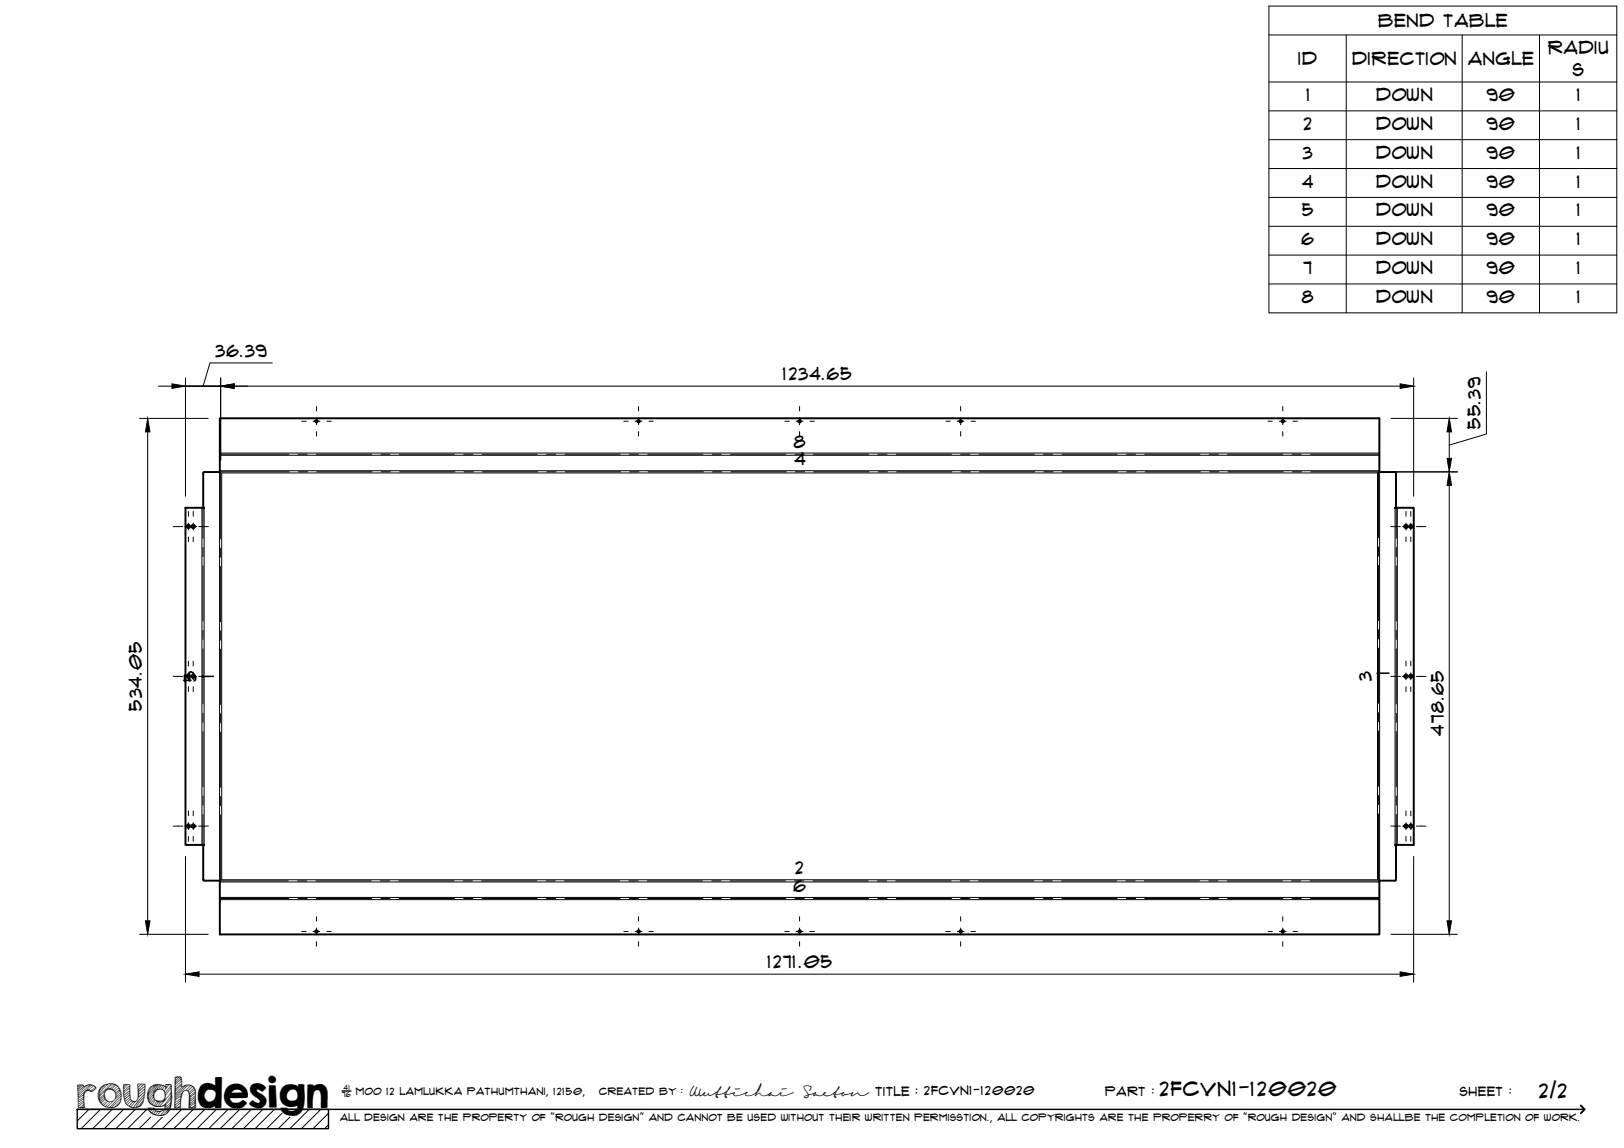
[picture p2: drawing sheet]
<svg xmlns="http://www.w3.org/2000/svg" width="420mm" height="297mm" viewBox="0 0 420 297" stroke-linecap="round" stroke-linejoin="round" font-family="sans-serif">
<!-- layer: Visible -->
<g fill="none" stroke="#000" stroke-width=".51">
<path d="M52.8 122.1h4.1v-13.9h300v13.9h4M52.8 122.1l-.2 .3v9h.2h-4.8v87.2h4.8h-.2v9l.2 .2M360.9 122.1l.3 .3v9h-.3h4.9v87.2h-4.9h.3v9l-.3 .2M52.8 227.9h4.1v13.9h300v-13.9h4"/>
<circle cx="81.9" cy="109" r=".31"/>
<circle cx="165.2" cy="109" r=".31"/>
<circle cx="206.9" cy="109" r=".31"/>
<circle cx="248.5" cy="109" r=".31"/>
<circle cx="331.9" cy="109" r=".31"/>
<circle cx="48.7" cy="136.2" r=".43"/>
<circle cx="50" cy="136.2" r=".43"/>
<circle cx="363.8" cy="136.2" r=".43"/>
<circle cx="365" cy="136.2" r=".43"/>
<circle cx="48.7" cy="175" r=".43"/>
<circle cx="50" cy="175" r=".43"/>
<circle cx="363.8" cy="175" r=".43"/>
<circle cx="365" cy="175" r=".43"/>
<circle cx="48.7" cy="213.8" r=".43"/>
<circle cx="50" cy="213.8" r=".43"/>
<circle cx="363.8" cy="213.8" r=".43"/>
<circle cx="365" cy="213.8" r=".43"/>
<circle cx="81.9" cy="241" r=".31"/>
<circle cx="165.2" cy="241" r=".31"/>
<circle cx="206.9" cy="241" r=".31"/>
<circle cx="248.5" cy="241" r=".31"/>
<circle cx="331.9" cy="241" r=".31"/>
</g>
<!-- layer: Bend Center -->
<g fill="none" stroke="#000" stroke-width=".26">
<path d="M56.9 117.5h17.8M77.1 117.5h2.4M81.9 117.5h14.2M98.5 117.5h2.4M103.3 117.5h14.3M120 117.5h2.3M124.7 117.5h14.3M141.4 117.5h2.4M146.2 117.5h14.2M162.8 117.5h2.4M167.6 117.5h14.3M184.3 117.5h2.3"/>
<path d="M189 117.5h14.3M205.7 117.5h2.4M210.4 117.5h14.3M227.1 117.5h2.4M231.9 117.5h14.3M248.5 117.5h2.4M253.3 117.5h14.3M270 117.5h2.4M274.7 117.5h14.3M291.4 117.5h2.4M296.2 117.5h14.3M312.8 117.5h2.4"/>
<path d="M317.6 117.5h14.3M334.3 117.5h2.4M339 117.5h17.9M52.5 131.4v7.9M74.8 122.1h-17.7v17.3M77.2 122.1h2.4M82 122.1h14.2M98.6 122.1h2.4M103.4 122.1h14.3M120.1 122.1h2.3M124.8 122.1h14.3M141.5 122.1h2.4"/>
<path d="M146.3 122.1h14.2M162.9 122.1h2.4M167.7 122.1h14.3M184.4 122.1h2.3M189.1 122.1h14.3M205.8 122.1h2.4M210.5 122.1h14.3M227.2 122.1h2.4M232 122.1h14.3M248.6 122.1h2.4M253.4 122.1h14.3M270.1 122.1h2.4"/>
<path d="M274.8 122.1h14.3M291.5 122.1h2.4M296.3 122.1h14.3M312.9 122.1h2.4M317.7 122.1h14.3M334.4 122.1h2.4M339.2 122.1h17.7M356.7 121.8v17.3M361.2 131.4v7.9M52.5 141.7v2.3M52.5 146.4v14.3M57.1 141.8v2.4"/>
<path d="M57.1 146.6v14.3M356.7 141.5v2.4M356.7 146.3v14.3M361.2 141.7v2.3M361.2 146.4v14.3M52.5 163.1v2.4M52.5 167.9v14.2M57.1 163.2v2.4M57.1 168v14.3M356.7 162.9v2.4M356.7 167.7v14.3M361.2 163.1v2.4"/>
<path d="M361.2 167.9v14.2M52.5 184.5v2.4M52.5 189.3v14.3M57.1 184.7v2.4M57.1 189.4v14.3M356.7 184.4v2.4M356.7 189.2v14.2M361.2 184.5v2.4M361.2 189.3v14.3M52.5 206v2.4M52.5 210.7v7.9M57.1 206.1v2.4"/>
<path d="M57.1 210.9v17.3M356.7 205.8v2.4M356.7 210.6v17.3h-17.8M361.2 206v2.4M361.2 210.7v7.9M56.9 232.5h17.8M56.9 227.9h17.7M77 227.9h2.4M77.1 232.5h2.4M81.7 227.9h14.3M81.9 232.5h14.2M98.4 227.9h2.4"/>
<path d="M98.5 232.5h2.4M103.2 227.9h14.3M103.3 232.5h14.3M119.8 227.9h2.4M120 232.5h2.3M124.6 227.9h14.3M124.7 232.5h14.3M141.3 227.9h2.4M141.4 232.5h2.4M146 227.9h14.3M146.2 232.5h14.2M162.7 227.9h2.4"/>
<path d="M162.8 232.5h2.4M167.5 227.9h14.3M167.6 232.5h14.3M184.1 227.9h2.4M184.3 232.5h2.3M188.9 227.9h14.3M189 232.5h14.3M205.6 227.9h2.4M205.7 232.5h2.4M210.3 227.9h14.3M210.4 232.5h14.3M227 227.9h2.4"/>
<path d="M227.1 232.5h2.4M231.8 227.9h14.3M231.9 232.5h14.3M248.4 227.9h2.4M248.5 232.5h2.4M253.2 227.9h14.3M253.3 232.5h14.3M269.9 227.9h2.3M270 232.5h2.4M274.6 227.9h14.3M274.7 232.5h14.3M291.3 227.9h2.4"/>
<path d="M291.4 232.5h2.4M296.1 227.9h14.2M296.2 232.5h14.3M312.7 227.9h2.4M312.8 232.5h2.4M317.5 227.9h14.3M317.6 232.5h14.3M334.2 227.9h2.3M334.3 232.5h2.4M339 232.5h17.9"/>
</g>
<!-- layer: Visible Narrow -->
<g fill="none" stroke="#000" stroke-width=".26">
<path d="M56.9 117.2h300M56.9 117.8h300M52.2 131.4v87.2M52.8 131.4v87.2M56.8 122.1v105.8M56.9 121.8h300M57.4 122.4h299v105.2h-299zM356.9 122.1v105.8M360.9 131.4v87.2M361.5 131.4v87.2M56.9 232.8h300M56.9 232.2h300"/>
<path d="M56.9 228.2h300"/>
</g>
<!-- layer: TitleBlock -->
<path d="M20 287h65v5h-65zM20 287h390M88.5 282.3h2.3" fill="none" stroke="#000" stroke-width=".36"/>
<path d="M409 286.1l1 .9-1 1" fill="none" stroke="#000" stroke-width=".51"/>
<g fill="none" stroke="#000" stroke-width=".26">
<path d="M23 287l-3 3.1M26 287l-5 5M29 287l-5 5M32 287l-5 5M35 287l-5 5M38 287l-5 5M39 289.1l-3 2.9M42 289.1l-3 2.9M47 287l-5 5M50 287l-5 5M53 287l-5 5M56 287l-5 5"/>
<path d="M59 287l-5 5M62 287l-5 5M65 287l-5 5M68 287l-5 5M71 287l-5 5M73 288l-4 4M75 289.1l-3 2.9M80 287l-5 5M83 287l-5 5M85 288l-4 4M85 291l-1 1"/>
</g>
<!-- layer: Smart Centers -->
<g fill="none" stroke="#000" stroke-width=".26">
<path d="M78.1 109h1.1M81 109h1.8M81.9 105.2v1.1M81.9 108.1v1.8M81.9 111.7v1.1M84.6 109h1.1M161.4 109h1.1M164.3 109h1.8M165.2 105.2v1.1M165.2 108.1v1.8M165.2 111.7v1.1M167.9 109h1.1"/>
<path d="M203.1 109h1.1M206 109h1.8M206.9 105.2v1.1M206.9 108.1v1.8M206.9 111.7v1.1M209.5 109h1.2M244.7 109h1.2M247.6 109h1.8M248.5 105.2v1.1M248.5 108.1v1.8M248.5 111.7v1.1M251.2 109h1.1"/>
<path d="M328.1 109h1.1M331 109h1.8M331.9 105.2v1.1M331.9 108.1v1.8M331.9 111.7v1.1M334.5 109h1.2M44.8 136.3h2.5M47.9 136.3h3M48.7 132.3v1.3M48.7 135.4v1.7M48.7 138.9v1.3M50 132.3v1.3"/>
<path d="M50 135.4v1.7M50 138.9v1.3M51.4 136.3h2.5M359.8 136.3h2.5M362.9 136.3h3M363.7 132.3v1.3M363.7 135.4v1.7M363.7 138.9v1.3M365 132.3v1.3M365 135.4v1.7M365 138.9v1.3M366.4 136.3h2.5"/>
<path d="M44.8 175h2.5M47.9 175h3M48.7 171.1v1.2M48.7 174.1v1.8M48.7 177.7v1.2M50 171.1v1.2M50 174.1v1.8M50 177.7v1.2M51.4 175h2.5M359.8 175h2.5M362.9 175h3M363.7 171.1v1.2"/>
<path d="M363.7 174.1v1.8M363.7 177.7v1.2M365 171.1v1.2M365 174.1v1.8M365 177.7v1.2M366.4 175h2.5M44.8 213.7h2.5M47.9 213.7h3M48.7 209.8v1.3M48.7 212.9v1.7M48.7 216.4v1.3M50 209.8v1.3"/>
<path d="M50 212.9v1.7M50 216.4v1.3M51.4 213.7h2.5M359.8 213.7h2.5M362.9 213.7h3M363.7 209.8v1.3M363.7 212.9v1.7M363.7 216.4v1.3M365 209.8v1.3M365 212.9v1.7M365 216.4v1.3M366.4 213.7h2.5"/>
<path d="M81.9 237.2v1.1M165.2 237.2v1.1M206.9 237.2v1.1M248.5 237.2v1.1M331.9 237.2v1.1M78.1 241h1.1M81 241h1.8M81.9 240.1v1.8M81.9 243.7v1.1M84.6 241h1.1M161.4 241h1.1M164.3 241h1.8"/>
<path d="M165.2 240.1v1.8M165.2 243.7v1.1M167.9 241h1.1M203.1 241h1.1M206 241h1.8M206.9 240.1v1.8M206.9 243.7v1.1M209.5 241h1.2M244.7 241h1.2M247.6 241h1.8M248.5 240.1v1.8M248.5 243.7v1.1"/>
<path d="M251.2 241h1.1M328.1 241h1.1M331 241h1.8M331.9 240.1v1.8M331.9 243.7v1.1M334.5 241h1.2"/>
</g>
<!-- layer: Bend Tables -->
<g fill="none" stroke="#000" stroke-width=".26">
<path d="M328.3 1.6h90v79.3h-90zM328.3 9h90M348.3 9v71.9M378.3 9v71.9M398.3 9v71.9M328.3 21.2h90M328.3 28.7h90M328.3 36.1h90M328.3 43.6h90M328.3 51.1h90M328.3 58.6h90M328.3 66h90"/>
<path d="M328.3 73.5h90"/>
</g>
<!-- layer: FD_Dimensions -->
<g fill="none" stroke="#000" stroke-width=".26">
<path d="M41 99.9h3.5M48 97.8v30.6M57.1 99.9h-9.1h9.1M57.1 97.8v21.3M60.6 99.9h301.6M70.4 93.9h-16.1l-1.8 6M365.7 97.8v30.6M384.6 96.2v16.1l-9.7 2.9M36.1 108.3h17.8M38.2 111.7v126.6M359.9 108.3h17.2M374.9 111.7v6.9"/>
<path d="M359.9 122.1h17.2M374.9 125.6v112.7M48 221.6v32.6M365.7 221.6v32.6M36.1 241.8h17.8M51.5 252.1h310.7M359.9 241.8h17.2"/>
</g>
<path d="M44.5 99.3l3.5 .6-3.5 .6zM57.1 99.9l3.5-.6v1.2zM362.2 99.3l3.5 .6-3.5 .6zM38.2 108.3l.6 3.4h-1.2zM374.4 118.6h1.1l-.6 3.5zM374.9 108.3l.6 3.4h-1.1zM374.9 122.1l.6 3.5h-1.1zM37.6 238.3h1.2l-.6 3.5zM374.4 238.3h1.1l-.6 3.5zM48 252.1l3.5-.6v1.1zM362.2 251.5l3.5 .6-3.5 .5z" fill="#000" stroke="#000" stroke-width=".26"/>
<text font-size="9.7" x="19.9" y="286.8">roughdesign</text>
<g font-size="5.3">
<text x="300.1" y="283.6">2FCVN1-120020</text>
<text x="398.2" y="284">2/2</text>
</g>
<g font-size="4.6">
<text x="356.6" y="7">Bend Table</text>
<text x="335.9" y="16.9">ID</text>
<text x="349.8" y="16.8">Direction</text>
<text x="379.8" y="16.9">Angle</text>
<text x="400.5" y="13.9">Radiu</text>
<text x="406.9" y="19.8">s</text>
<text x="338" y="26.1">1</text>
<text x="356" y="26.1">Down</text>
<text x="384.6" y="26.1">90</text>
<text x="408" y="26.1">1</text>
<text x="337.3" y="33.6">2</text>
<text x="356" y="33.6">Down</text>
<text x="384.6" y="33.6">90</text>
<text x="408" y="33.6">1</text>
<text x="337.1" y="41">3</text>
<text x="356" y="41.1">Down</text>
<text x="384.6" y="41">90</text>
<text x="408" y="41">1</text>
<text x="336.9" y="48.5">4</text>
<text x="356" y="48.5">Down</text>
<text x="384.6" y="48.5">90</text>
<text x="408" y="48.5">1</text>
<text x="336.9" y="56">5</text>
<text x="356" y="56">Down</text>
<text x="384.6" y="56">90</text>
<text x="408" y="56">1</text>
<text x="336.7" y="63.4">6</text>
<text x="356" y="63.5">Down</text>
<text x="384.6" y="63.4">90</text>
<text x="408" y="63.4">1</text>
<text x="337.2" y="70.9">7</text>
<text x="356" y="70.9">Down</text>
<text x="384.6" y="70.9">90</text>
<text x="408" y="70.9">1</text>
<text x="336.8" y="78.4">8</text>
<text x="356" y="78.4">Down</text>
<text x="384.6" y="78.4">90</text>
<text x="408" y="78.4">1</text>
<text x="55.8" y="92.4">36.39</text>
<text x="202.5" y="98.4">1234.65</text>
<text x="383.1" y="110.9" transform="rotate(-90 383.1 110.9)">55.39</text>
<text x="205.4" y="115.8">8</text>
<text x="205.5" y="120.4">4</text>
<text x="50.8" y="176.4" transform="rotate(-90 50.8 176.4)">5</text>
<text x="55.4" y="175.5" transform="rotate(-90 55.4 175.5)">1</text>
<text x="354.9" y="176.1" transform="rotate(-90 354.9 176.1)">3</text>
<text x="359.5" y="176.1" transform="rotate(-90 359.5 176.1)">7</text>
<text x="36.7" y="183.9" transform="rotate(-90 36.7 183.9)">534.05</text>
<text x="373.5" y="190.3" transform="rotate(-90 373.5 190.3)">478.65</text>
<text x="205.8" y="226.2">2</text>
<text x="205.3" y="230.7">6</text>
<text x="198.5" y="250.6">1271.05</text>
</g>
<g font-size="3.4">
<text x="178.3" y="283.5">Wuttichai</text>
<text x="208.1" y="283.5">Saeton title : 2FCVN1-120020</text>
</g>
<g font-size="3.3">
<text x="286" y="283.5">Part :</text>
<text x="377.7" y="283.5">sheet :</text>
</g>
<g font-size="2.7">
<text x="92.1" y="283.3">moo 12 Lamlukka pathumthani, 12150,</text>
<text x="155" y="283.3">created by :</text>
</g>
<text font-size="2.6" x="88" y="290.1">all design are the property of &quot;rough design&quot; and cannot be used without their written permisstion., all copyrights are the properry of &quot;rough design&quot; and shallbe the completion of work.</text>
<g font-size="1.9">
<text x="88.5" y="283.9">76</text>
<text x="88.9" y="282.1">41</text>
</g>
</svg>
